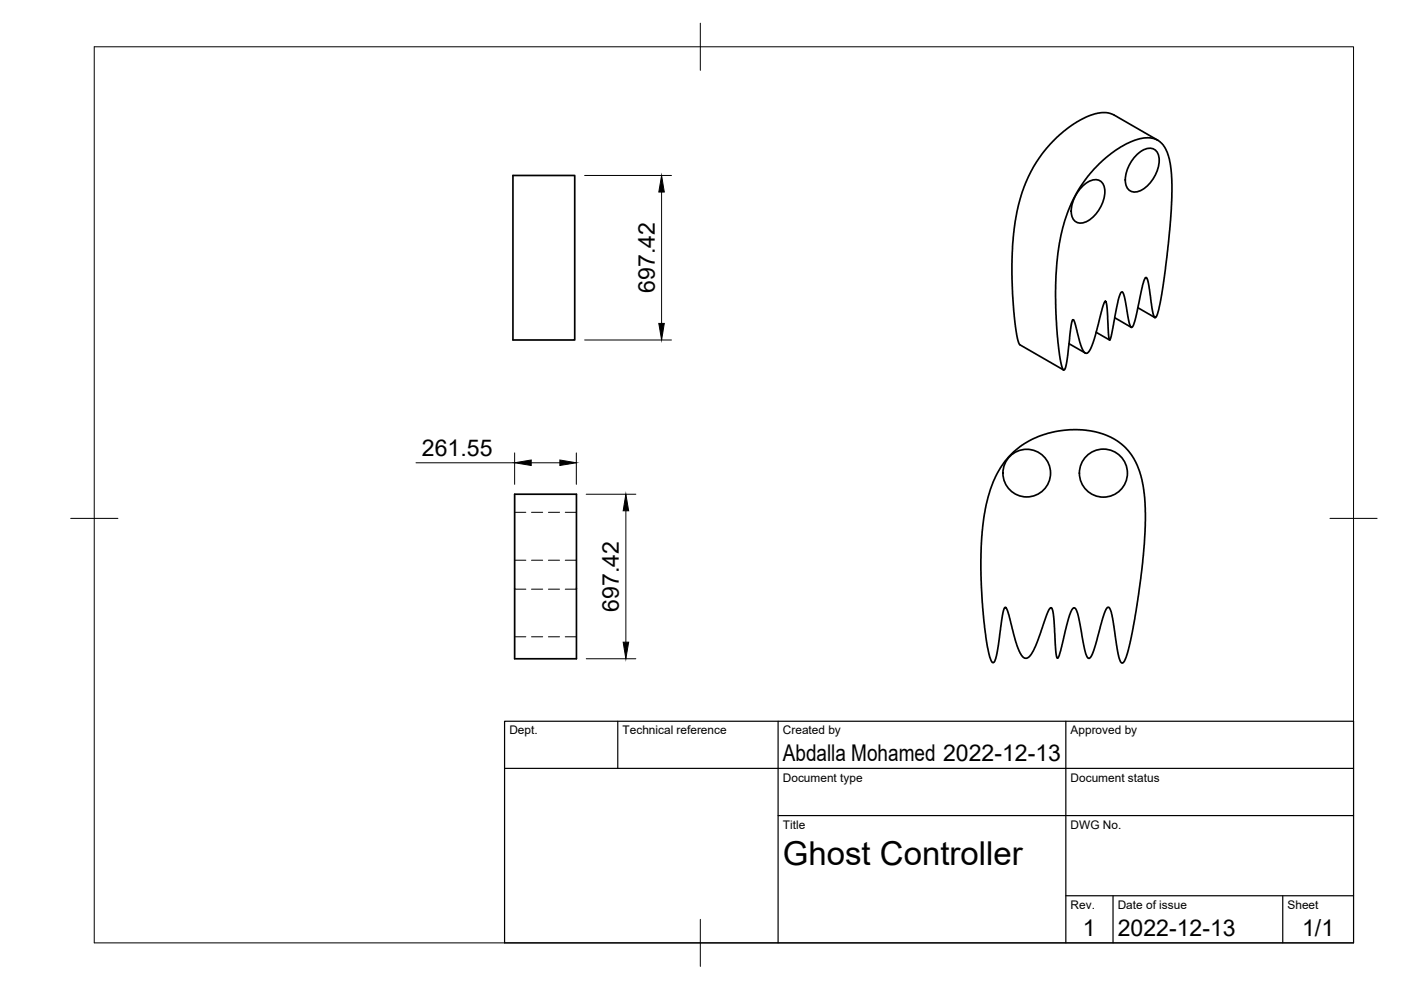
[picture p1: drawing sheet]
<svg xmlns="http://www.w3.org/2000/svg" width="297mm" height="210mm" viewBox="0 0 297 210" stroke-linecap="round" stroke-linejoin="round" font-family="sans-serif">
<!-- layer: Visible -->
<g fill="none" stroke="#000" stroke-width=".36">
<path d="M108.8 37.2h13.1v34.9h-13.1zM229.4 39.6a3.4 3.4 0 0 1 3.8-1.3 3.4 3.4 0 0 1 .8 3.9 7.5 7.5 0 0 1-4 4.9 2.08 2.08 0 0 1-2.2-.3 2.08 2.08 0 0 1-.7-2 7.9 7.9 0 0 1 2.3-5.2zM233 34.7l2.5-2.1 2.1-1.4 2.2-1.1 1.9-.7 2.1-.2 1.4 .4 1.2 .9 .9 1.3 .6 1.8 .4 2.1 .2 2.6v3.5l-.8 9.9-1.4 10.9-.8 3.7-.3 .7-.3 .3-.3-.4-.2-.8-1-6.3-.3-.9h-.3l-.6 1.7-1.5 7.3-.4 1-.4 .5-.3-.3-.2-.8-1-5.5-.3-.8-.3-.1-.3 .4-.5 1.6-1.4 7.3-.3 .9-.3-1-.3-6.3-.2-.8-.2-.1-.5 1.2-2 7.6-.6 1.4-.8 .8-.6-.3-.5-1-1.4-5.2-.3-.5-.2-.1-.4 1.9-.8 7.1-.3 1.3-.4 .4-.4-1-.6-3-.3-3.6-.4-5.6 .1-6.8 .7-7 1.1-4.7 .8-2.2 1.2-2.7 2.4-3.8zM240.9 32.9a3.4 3.4 0 0 1 3.8-1.2 3.4 3.4 0 0 1 .8 3.9 7.6 7.6 0 0 1-4.1 5 2.1 2.1 0 0 1-2.1-.4 2.1 2.1 0 0 1-.7-2 8 8 0 0 1 2.3-5.3zM245.5 29.7l-9.6-5.5-1.5-.3-2.4 .3-1.7 .6-2.9 1.7-1.8 1.3-2.4 2.2-1.7 2-1.7 2.3-1.2 2-1.2 2.6-.9 2.6-.9 3.5-.6 3.6-.3 3.8-.2 3.5 .2 6.2 .4 5.1 .5 4.1 .3 1.2 .3 .6 9.3 5.3M226.7 72.9l3.4 1.9M232.4 70.5l2.8 1.6M236.3 67.4l3.5 2M241.3 65.2l3.6 2.1M214 96.7l2.6-2.3 1.6-1 2-.8 2-.7 2.3-.5 4-.3 3.8 .5 3.2 1.1 1.6 1 1.3 1 1 1.1 1.1 1.5 1.2 2.8 .8 3.8 .3 3.9v4.7l-.7 8.5-1.5 10.1-1.5 7.1-.5 1.6-.5 .7-.2 .1-.3-.3-.4-1.1-1.4-8.6-.4-1.3-.3-.6-.5 .3-.4 1-2.3 7.9-.5 1.1-.5 .6-.4-.3-.3-.8-1.6-8-.4-1.1-.3-.5h-.3l-.3 .4-.5 1.1-1.9 7.7-.6 1.4-.1 .1-.1-.2-.2-1.1-.6-8.4-.2-.9-.3-.1-.8 1.4-2 5.5-1 2.3-.9 1.2-.7 .3-.7-.5-.9-1.8-1.9-7-.5-1.3-.3-.2-.3 .5-.3 1.1-1.2 8.6-.5 1.3-.3 .2-.3-.3-.5-1.7-.6-2.7-.8-8.1-.3-6.8 .2-8.2 .7-4.6 1.1-4.4 1.7-3.8 1-1.7zM109.1 104.8h13.1v34.9h-13.1z"/>
<circle cx="217.7" cy="100.3" r="5"/>
<circle cx="233.9" cy="100.3" r="5.1"/>
</g>
<!-- layer: Hidden -->
<g fill="none" stroke="#000" stroke-width=".21">
<path d="M109.1 118.8h2.4M109.1 108.6h2.4M112.7 118.8h2.4M112.7 108.6h2.4M116.3 118.8h2.3M116.3 108.6h2.3M119.8 118.8h2.4M119.8 108.6h2.4M109.1 135h2.4M109.1 124.9h2.4M112.7 135h2.4M112.7 124.9h2.4"/>
<path d="M116.3 135h2.3M116.3 124.9h2.3M119.8 135h2.4M119.8 124.9h2.4"/>
</g>
<!-- layer: BORDER -->
<path d="M20 9.9h267v190h-267zM148.5 4.9v10M15 109.9h10M282 109.9h10M148.5 194.9v10" fill="none" stroke="#000" stroke-width=".21"/>
<!-- layer: TITLEBLOCK -->
<path d="M107 152.9h180v47h-180zM131 152.9v10M165 152.9v47M226 152.9v47M107 162.9h180M165 172.9h122M226 189.9h61M236 189.9v10M272 189.9v10" fill="none" stroke="#000" stroke-width=".25"/>
<!-- layer: FD_Dimensions -->
<path d="M124 37.2h18.4M140.3 40.7v27.9M124 72.1h18.4M88.2 98.1h20.9M109.1 96v6.7M112.6 98.1h6.1M122.2 96v6.7M124.3 104.8h10.5M132.7 108.3v27.9M124.3 139.7h10.5" fill="none" stroke="#000" stroke-width=".21"/>
<path d="M140.3 37.2l.5 3.5h-1.1zM139.7 68.6h1.1l-.5 3.5zM109.1 98.1l3.5-.6v1.2zM118.7 97.5l3.5 .6-3.5 .6zM132.7 104.8l.6 3.5h-1.2zM132.1 136.2h1.2l-.6 3.5z" fill="#000" stroke="#000" stroke-width=".21"/>
<text font-size="7" x="166" y="183.4">Ghost Controller</text>
<g font-size="4.9">
<text x="138.8" y="62.1" transform="rotate(-90 138.8 62.1)">697.42</text>
<text x="89.5" y="96.7">261.55</text>
<text x="131.2" y="129.7" transform="rotate(-90 131.2 129.7)">697.42</text>
<text x="166" y="161.4">Abdalla Mohamed 2022-12-13</text>
<text x="229.6" y="198.6">1</text>
<text x="237" y="198.4">2022-12-13</text>
<text x="276.1" y="198.6">1/1</text>
</g>
<g font-size="2.5">
<text x="108" y="155.7">Dept.</text>
<text x="132" y="155.7">Technical reference</text>
<text x="166" y="155.7">Created by</text>
<text x="227" y="155.7">Approved by</text>
<text x="166" y="165.7">Document type</text>
<text x="227" y="165.7">Document status</text>
<text x="166" y="175.7">Title</text>
<text x="227" y="175.7">DWG No.</text>
<text x="227" y="192.7">Rev.</text>
<text x="237" y="192.7">Date of issue</text>
<text x="273" y="192.7">Sheet</text>
</g>
</svg>
